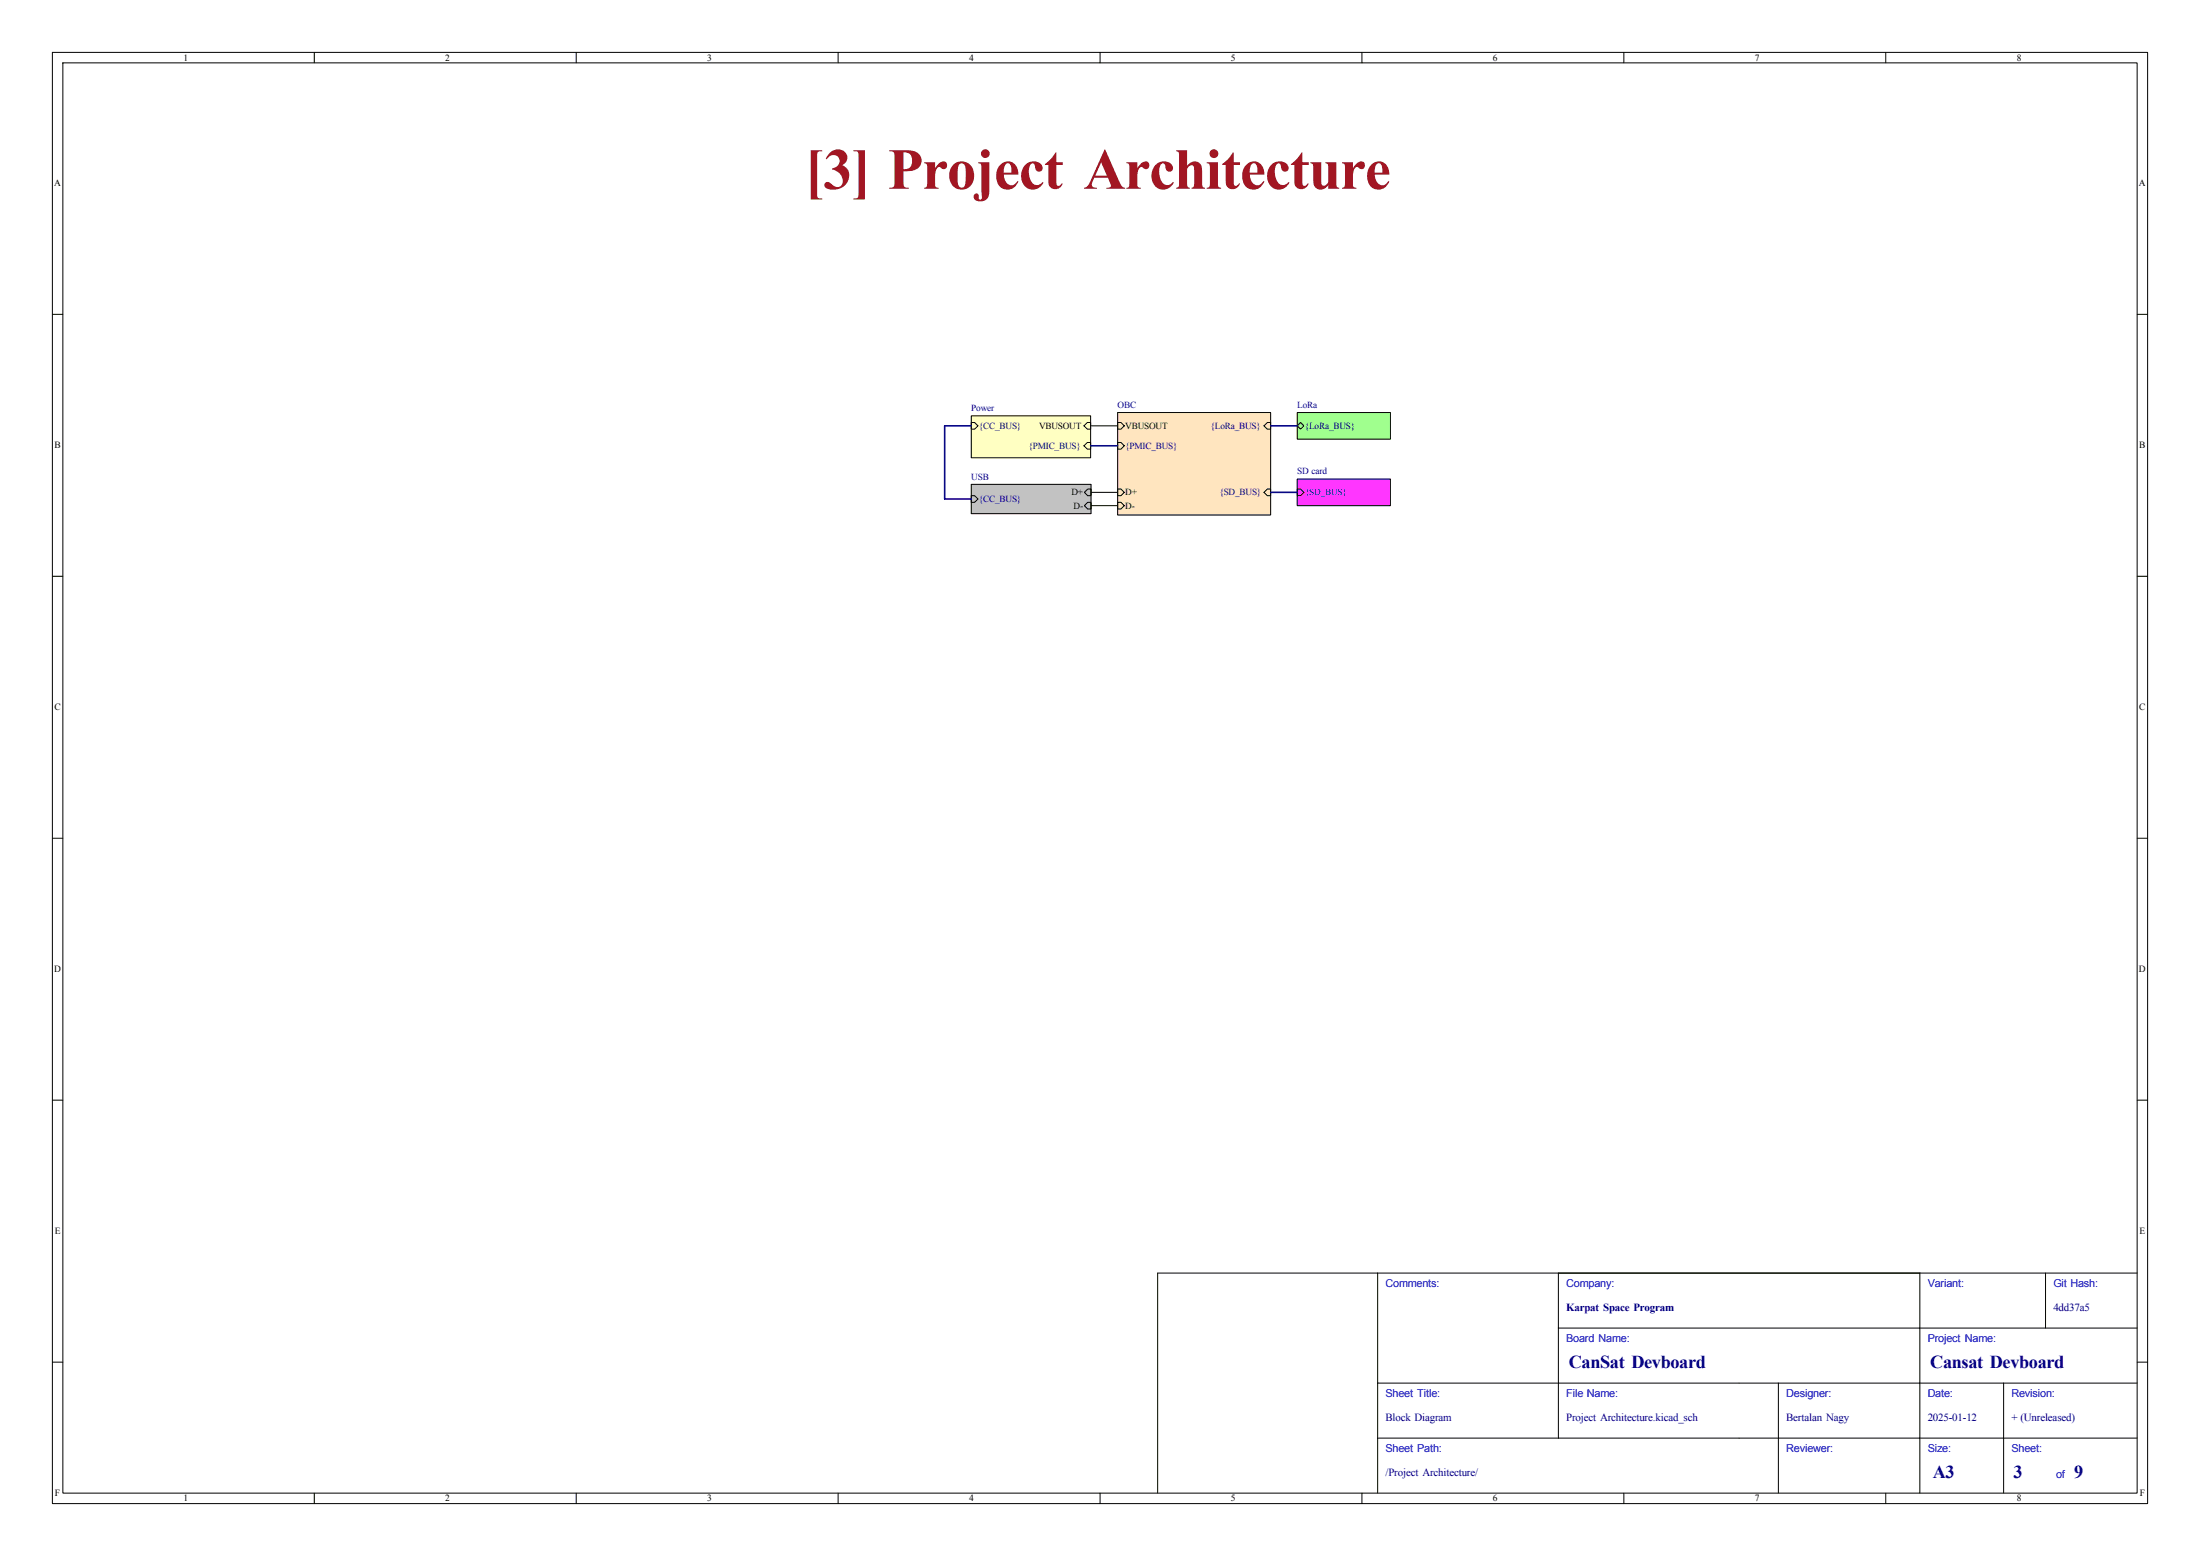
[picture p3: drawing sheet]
<svg xmlns="http://www.w3.org/2000/svg" width="420mm" height="297mm" viewBox="0 0 420 297" stroke-linecap="round" stroke-linejoin="round" font-family="sans-serif">
<g fill="none" stroke="#000" stroke-width=".19">
<path d="M10 10h400v277h-400zM12 12h396v273h-396zM60 10v2M110 10v2M160 10v2M210 10v2M260 10v2M310 10v2M360 10v2M10 60h2M185.4 79.4h22.8v8h-22.8zM213.4 78.7h29.2v19.6h-29.2z"/>
<path d="M247.6 78.7h17.8v5.1h-17.8zM408 60h2M185.4 92.5h22.9v5.5h-22.9zM185.4 94.6h.7l.6 .7-.6 .6h-.7zM185.4 80.6h.7l.6 .7-.6 .6h-.7zM207 94l.6-.7h.7v1.3h-.7zM207 96.5l.6-.6h.7v1.3h-.7zM207.6 80.6h.6v1.3h-.6l-.7-.6zM207.6 84.5h.6v1.2h-.6l-.7-.6zM208.2 81.3h5.2M208.3 94h5.1M208.3 96.5h5.1"/>
<path d="M213.4 93.3h.6l.6 .7-.6 .6h-.6zM213.4 95.9h.6l.6 .6-.6 .7h-.6zM213.4 80.6h.6l.6 .7-.6 .6h-.6zM213.4 84.5h.6l.6 .6-.6 .6h-.6zM241.9 80.6h.7v1.3h-.7l-.6-.6zM241.9 93.3h.7v1.3h-.7l-.6-.6zM247.6 91.4h17.8v5.1h-17.8zM247.6 93.3h.7l.6 .7-.6 .6h-.7zM247.6 81.3l.7-.7 .6 .7-.6 .6zM10 110h2M408 110h2M10 160h2"/>
<path d="M408 160h2M10 210h2M408 210h2M263 243v42M297.5 253.5h110.5M297.5 243v31.5M366.5 243v42M390.5 243v10.5M408 243h-187v42M10 260h2M263 274.5h145M263 264h145"/>
<path d="M339.5 264v21M382.5 264v21M408 260h2M60 285v2M110 285v2M160 285v2M210 285v2M260 285v2M310 285v2M360 285v2"/>
</g>
<path d="M213.4 78.7h29.2v19.6h-29.2z" fill="#ffe5bf" stroke="#ffe5bf" stroke-width=".19"/>
<path d="M185.4 92.5h22.9v5.5h-22.9z" fill="#c2c2c2" stroke="#c2c2c2" stroke-width=".19"/>
<path d="M185.4 79.4h22.8v8h-22.8z" fill="#ffffc2" stroke="#ffffc2" stroke-width=".19"/>
<path d="M247.6 91.4h17.8v5.1h-17.8z" fill="#ff36ff" stroke="#ff36ff" stroke-width=".19"/>
<path d="M247.6 78.7h17.8v5.1h-17.8z" fill="#a0ff8e" stroke="#a0ff8e" stroke-width=".19"/>
<path d="M185.4 81.3h-5.1v14h5.1M208.2 85.1h5.2M242.6 94h5M242.6 81.3h5" fill="none" stroke="#000084" stroke-width=".3"/>
<text font-size="11.1" fill="#a21622" x="153.6" y="36">[3] Project Architecture</text>
<g font-size="3.5" fill="#00007f">
<text x="299.5" y="261.1">CanSat Devboard</text>
<text x="368.5" y="261.1">Cansat Devboard</text>
<text x="369" y="282.1">A3</text>
<text x="384.4" y="282.1">3</text>
<text x="396" y="282.1">9</text>
</g>
<g font-size="2.1" fill="#00f">
<text x="264.5" y="245.7">Comments:</text>
<text x="299" y="245.7">Company:</text>
<text x="368" y="245.7">Variant:</text>
<text x="392" y="245.7">Git Hash:</text>
<text x="299" y="256.2">Board Name:</text>
<text x="368" y="256.2">Project Name:</text>
<text x="264.5" y="266.7">Sheet Title:</text>
<text x="299" y="266.7">File Name:</text>
<text x="341" y="266.7">Designer:</text>
<text x="368" y="266.7">Date:</text>
<text x="384" y="266.7">Revision:</text>
<text x="264.5" y="277.2">Sheet Path:</text>
<text x="341" y="277.2">Reviewer:</text>
<text x="368" y="277.2">Size:</text>
<text x="384" y="277.2">Sheet:</text>
<text x="392.5" y="282.2">of</text>
</g>
<g font-size="2.1" fill="#00007f">
<text x="299" y="250.2">Karpat Space Program</text>
<text x="392" y="250.2">4dd37a5</text>
<text x="264.5" y="271.2">Block Diagram</text>
<text x="299" y="271.2">Project Architecture.kicad_sch</text>
<text x="341" y="271.2">Bertalan Nagy</text>
<text x="368" y="271.2">2025-01-12</text>
<text x="384" y="271.2">+ (Unreleased)</text>
<text x="264.5" y="281.7">/Project Architecture/</text>
</g>
<g font-size="1.8">
<text x="35" y="11.6">1</text>
<text x="85" y="11.6">2</text>
<text x="135" y="11.6">3</text>
<text x="185" y="11.6">4</text>
<text x="235" y="11.6">5</text>
<text x="285" y="11.6">6</text>
<text x="335" y="11.6">7</text>
<text x="385" y="11.6">8</text>
<text x="10.3" y="35.6">A</text>
<text x="408.3" y="35.6">A</text>
<text x="198.4" y="81.8">VBUSOUT</text>
<text x="214.8" y="81.8">VBUSOUT</text>
<text x="10.4" y="85.6">B</text>
<text x="408.4" y="85.6">B</text>
<text x="204.5" y="94.5">D+</text>
<text x="214.8" y="94.5">D+</text>
<text x="204.9" y="97.1">D-</text>
<text x="214.8" y="97.1">D-</text>
<text x="10.4" y="135.6">C</text>
<text x="408.4" y="135.6">C</text>
<text x="10.3" y="185.6">D</text>
<text x="408.3" y="185.6">D</text>
<text x="10.4" y="235.6">E</text>
<text x="408.4" y="235.6">E</text>
<text x="10.5" y="285.6">F</text>
<text x="35" y="286.6">1</text>
<text x="85" y="286.6">2</text>
<text x="135" y="286.6">3</text>
<text x="185" y="286.6">4</text>
<text x="235" y="286.6">5</text>
<text x="285" y="286.6">6</text>
<text x="335" y="286.6">7</text>
<text x="385" y="286.6">8</text>
<text x="408.5" y="285.6">F</text>
</g>
<g font-size="1.8" fill="#000084">
<text x="213.4" y="77.8">OBC</text>
<text x="247.6" y="77.8">LoRa</text>
<text x="185.4" y="78.4">Power</text>
<text x="186.9" y="81.8">{CC_BUS}</text>
<text x="231.1" y="81.8">{LoRa_BUS}</text>
<text x="249.1" y="81.8">{LoRa_BUS}</text>
<text x="196.3" y="85.6">{PMIC_BUS}</text>
<text x="214.8" y="85.6">{PMIC_BUS}</text>
<text x="185.4" y="91.5">USB</text>
<text x="186.9" y="95.8">{CC_BUS}</text>
<text x="232.8" y="94.5">{SD_BUS}</text>
<text x="247.6" y="90.5">SD card</text>
<text x="249.1" y="94.5">{SD_BUS}</text>
</g>
</svg>
